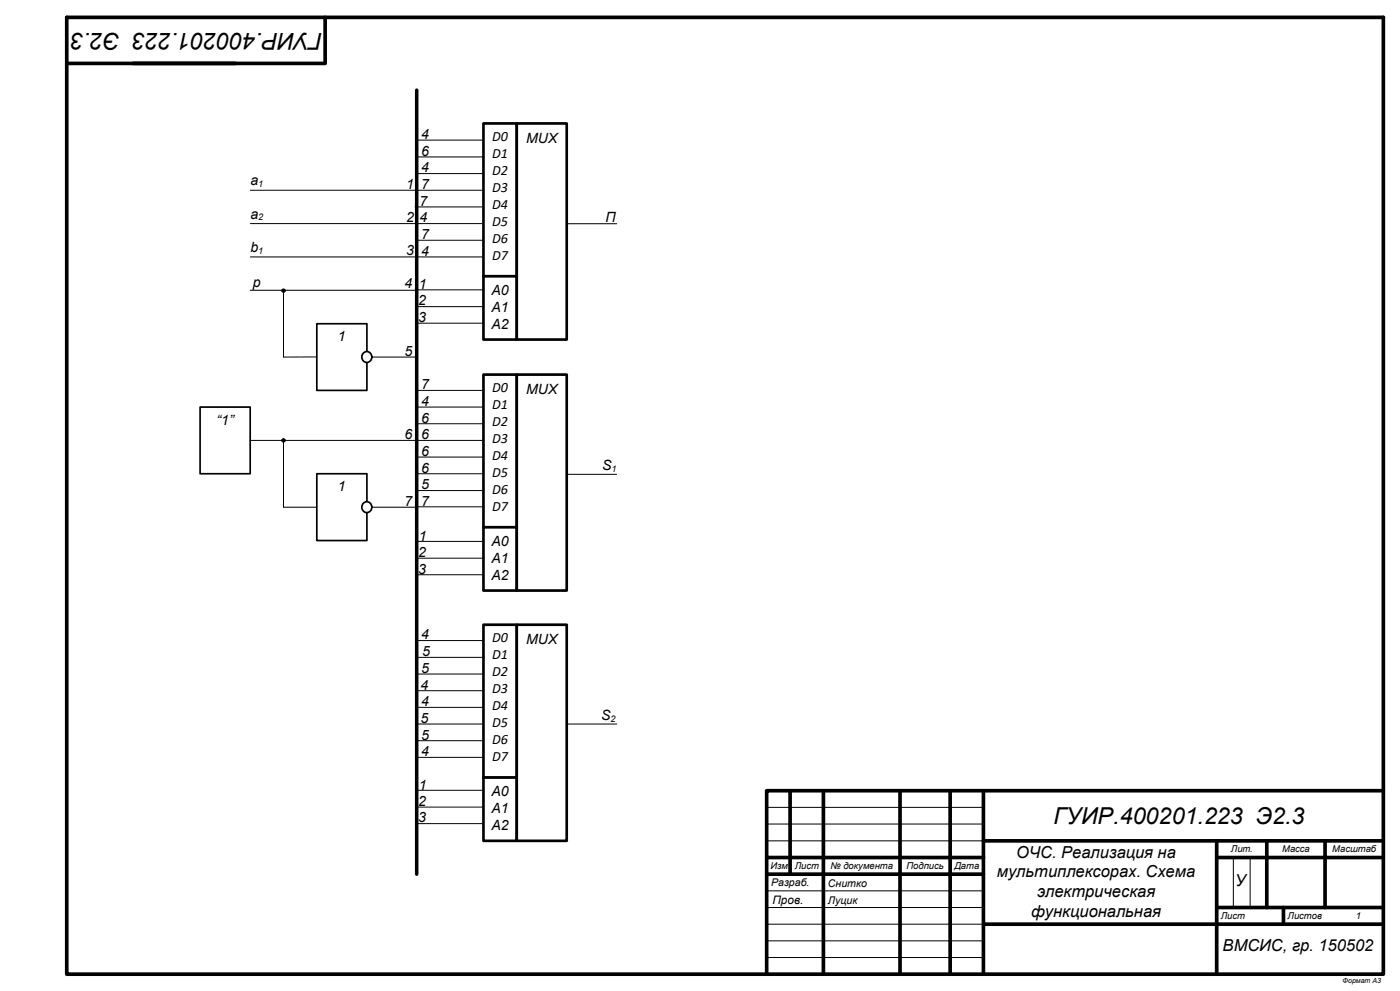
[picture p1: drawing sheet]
<svg xmlns="http://www.w3.org/2000/svg" width="420mm" height="297mm" viewBox="0 0 420 297" stroke-linecap="round" stroke-linejoin="round" font-family="sans-serif">
<g fill="none" stroke="#000" stroke-width="1.1">
<path d="M20 5.2h395v286.8h-395zM20.5 19h77M97.5 5.2v13.6M125 27v235M237 237v25M247 237v55M270 237v55M285 237v55M295 237v55M415 237h-185v55M230 257h65M295 252h120"/>
<path d="M365 252v40M365 257h50M380 252v20M397.5 252v20M230 262h65M295.1 277h119.9M365 272h50M385 272v5"/>
</g>
<g fill="none" stroke="#000" stroke-width=".3">
<path d="M70.6 19h19.4zM75.1 57h49.9M75.1 87h50M110.4 107h14.7M75.1 132h49.5M110.1 152h14.9M230 242h65M230 247h65M230 252h65M370 257v15M375 257v15M230 267h65"/>
<path d="M230 272h65M230 277h65.1M230 282h65M230 287h65"/>
</g>
<path d="M60 122h15.1v20h-15.1z" fill="#fff"/>
<path d="M60 122h15.1v20h-15.1z" fill="none" stroke="#000" stroke-width=".51"/>
<g fill="none" stroke="#000" stroke-width=".3">
<path d="M75.1 67h49.9M75.1 77h49.9M85 87v20h10M85 131.5v20.5h10"/>
<circle cx="85.1" cy="87.1" r=".52"/>
<circle cx="85.1" cy="132" r=".53"/>
</g>
<g fill="#000">
<circle cx="85.1" cy="87.1" r=".52"/>
<circle cx="85.1" cy="132" r=".53"/>
</g>
<path d="M95 97h15.1v20h-15.1z" fill="#fff"/>
<path d="M95 97h15.1v20h-15.1z" fill="none" stroke="#000" stroke-width=".51"/>
<circle cx="110" cy="107" r="1.58" fill="#fff"/>
<circle cx="110" cy="107" r="1.58" fill="none" stroke="#000" stroke-width=".51"/>
<path d="M95 142h15.1v20h-15.1z" fill="#fff"/>
<path d="M95 142h15.1v20h-15.1z" fill="none" stroke="#000" stroke-width=".51"/>
<circle cx="110" cy="152" r="1.58" fill="#fff"/>
<circle cx="110" cy="152" r="1.58" fill="none" stroke="#000" stroke-width=".51"/>
<path d="M170 67.1h15M170 142.2h15M170 217h15" fill="none" stroke="#000" stroke-width=".3"/>
<path d="M145 37h10v45.8h-10z" fill="#fff"/>
<path d="M145 37h10v45.8h-10z" fill="none" stroke="#000" stroke-width=".8"/>
<path d="M145 82.8h10v19h-10z" fill="#fff"/>
<path d="M145 82.8h10v19h-10z" fill="none" stroke="#000" stroke-width=".8"/>
<path d="M155 37h15v64.8h-15z" fill="#fff"/>
<path d="M155 37h15v64.8h-15z" fill="none" stroke="#000" stroke-width=".8"/>
<path d="M145 112.3h10v45.7h-10z" fill="#fff"/>
<path d="M145 112.3h10v45.7h-10z" fill="none" stroke="#000" stroke-width=".8"/>
<path d="M145 158h10v19h-10z" fill="#fff"/>
<path d="M145 158h10v19h-10z" fill="none" stroke="#000" stroke-width=".8"/>
<path d="M155 112.3h15v64.7h-15z" fill="#fff"/>
<path d="M155 112.3h15v64.7h-15z" fill="none" stroke="#000" stroke-width=".8"/>
<path d="M145 187.2h10v45.8h-10z" fill="#fff"/>
<path d="M145 187.2h10v45.8h-10z" fill="none" stroke="#000" stroke-width=".8"/>
<path d="M145 233h10v19h-10z" fill="#fff"/>
<path d="M145 233h10v19h-10z" fill="none" stroke="#000" stroke-width=".8"/>
<path d="M155 187.2h15v64.8h-15z" fill="#fff"/>
<path d="M155 187.2h15v64.8h-15z" fill="none" stroke="#000" stroke-width=".8"/>
<g fill="none" stroke="#000" stroke-width=".3">
<path d="M125.1 42h19.9M125.1 47h19.9M125.1 52h19.9M125.1 57h19.9M124.5 62h20M124.5 67h20M125.1 72h19.9M125.1 77h19.9M124.8 86.9h20.2M125 91.9h20M125 96.9h20M125.1 117h19.9"/>
<path d="M125.1 122h19.9M125.1 127h19.9M125.1 132h19.9M125.1 137h19.9M125.1 142h19.9M125.1 147h19.9M125.1 151.9h19.9M124.8 162.3h20.2M125 167.3h20M125 172.3h20M125.1 192h19.9M125.3 197h19.9"/>
<path d="M124.8 207h20M124.8 217h20M125.1 202h19.9M125.1 212h19.9M124.8 236.9h20.2M125.1 222h19.9M125.1 227h19.9M125 241.9h20M125 246.8h20"/>
</g>
<g font-size="7">
<text x="96.7" y="9.9" transform="rotate(-180 96.7 9.9)">ГУИР.400201.223 Э2.3</text>
<text x="316" y="247">ГУИР.400201.223 Э2.3</text>
</g>
<g font-size="5">
<text x="304.9" y="257">ОЧС. Реализация на</text>
<text x="299" y="262.9">мультиплексорах. Схема</text>
<text x="311.1" y="268.9">электрическая</text>
<text x="370.6" y="265.5">У</text>
<text x="309.4" y="274.8">функциональная</text>
<text x="366.8" y="284.9">ВМСИС, гр. 150502</text>
</g>
<g font-size="4.2">
<text x="126.4" y="41.7">4</text>
<text x="126.4" y="46.7">6</text>
<text x="147.7" y="42.2">D0</text>
<text x="147.7" y="47.3">D1</text>
<text x="157.8" y="42.8">MUX</text>
<text x="126.4" y="51.7">4</text>
<text x="147.7" y="52.4">D2</text>
<text x="75.1" y="55.5">a</text>
<text x="121.9" y="56.7">1</text>
<text x="126.4" y="56.7">7</text>
<text x="147.7" y="57.5">D3</text>
<text x="75.1" y="65.5">a</text>
<text x="125.8" y="61.7">7</text>
<text x="147.7" y="62.6">D4</text>
<text x="121.9" y="66.7">2</text>
<text x="125.8" y="66.7">4</text>
<text x="126.4" y="71.7">7</text>
<text x="147.7" y="67.6">D5</text>
<text x="181.7" y="66.5">П</text>
<text x="75.1" y="75.5">b</text>
<text x="121.9" y="76.5">3</text>
<text x="126.4" y="76.7">4</text>
<text x="147.7" y="72.7">D6</text>
<text x="147.7" y="77.8">D7</text>
<text x="75.9" y="86.1">p</text>
<text x="121.4" y="86.4">4</text>
<text x="125.6" y="86.7">1</text>
<text x="147.4" y="88.5">A0</text>
<text x="125.5" y="91.5">2</text>
<text x="147.4" y="93.6">A1</text>
<text x="125.5" y="96.5">3</text>
<text x="147.4" y="98.6">A2</text>
<text x="101.4" y="102.2">1</text>
<text x="121.4" y="106.6">5</text>
<text x="126.4" y="116.7">7</text>
<text x="147.7" y="117.5">D0</text>
<text x="157.8" y="118">MUX</text>
<text x="126.4" y="121.7">4</text>
<text x="147.7" y="122.6">D1</text>
<text x="65" y="127.3">“1”</text>
<text x="121.4" y="131.7">6</text>
<text x="126.4" y="126.7">6</text>
<text x="126.4" y="131.7">6</text>
<text x="147.7" y="127.7">D2</text>
<text x="126.4" y="136.7">6</text>
<text x="147.7" y="132.8">D3</text>
<text x="147.7" y="137.8">D4</text>
<text x="126.4" y="141.6">6</text>
<text x="147.7" y="142.9">D5</text>
<text x="180.7" y="140.8">S</text>
<text x="101.4" y="147.2">1</text>
<text x="126.4" y="146.6">5</text>
<text x="147.7" y="148">D6</text>
<text x="121.4" y="151.6">7</text>
<text x="126.4" y="151.6">7</text>
<text x="147.7" y="153">D7</text>
<text x="125.5" y="166.9">2</text>
<text x="125.6" y="162.1">1</text>
<text x="147.4" y="163.7">A0</text>
<text x="125.5" y="171.9">3</text>
<text x="147.4" y="168.8">A1</text>
<text x="147.4" y="173.9">A2</text>
<text x="126.4" y="191.6">4</text>
<text x="126.6" y="196.6">5</text>
<text x="147.7" y="192.5">D0</text>
<text x="147.7" y="197.6">D1</text>
<text x="157.8" y="193">MUX</text>
<text x="126.4" y="201.6">5</text>
<text x="147.7" y="202.7">D2</text>
<text x="126.1" y="206.7">4</text>
<text x="147.7" y="207.7">D3</text>
<text x="126.4" y="211.7">4</text>
<text x="147.7" y="212.8">D4</text>
<text x="180.3" y="215.8">S</text>
<text x="126.1" y="216.7">5</text>
<text x="126.4" y="221.7">5</text>
<text x="147.7" y="217.9">D5</text>
<text x="126.4" y="226.7">4</text>
<text x="147.7" y="223">D6</text>
<text x="147.7" y="228">D7</text>
<text x="125.6" y="236.6">1</text>
<text x="147.4" y="238.7">A0</text>
<text x="125.5" y="241.5">2</text>
<text x="147.4" y="243.8">A1</text>
<text x="125.5" y="246.5">3</text>
<text x="147.4" y="248.9">A2</text>
</g>
<text font-size="3.5" x="231.7" y="271">Пров.</text>
<g font-size="3.2">
<text x="231.3" y="265.7">Разраб.</text>
<text x="248.4" y="265.9">Снитко</text>
<text x="248.4" y="271">Луцик</text>
</g>
<g font-size="2.8">
<text x="77.5" y="56.1">1</text>
<text x="77.5" y="66.1">2</text>
<text x="77.5" y="76.1">1</text>
<text x="183.5" y="141.4">1</text>
<text x="183.2" y="216.4">2</text>
<text x="369.2" y="255.4">Лит.</text>
<text x="384.6" y="255.4">Масса</text>
<text x="399.7" y="255.4">Масштаб</text>
<text x="231.1" y="260.3">Изм</text>
<text x="238.4" y="260.3">Лист</text>
<text x="249.2" y="260.3">№ документа</text>
<text x="271.9" y="260.3">Подпись</text>
<text x="286.3" y="260.3">Дата</text>
<text x="366.2" y="275.3">Лист</text>
<text x="386.3" y="275.3">Листов</text>
<text x="406.7" y="275.3">1</text>
</g>
<text font-size="2.1" x="402.7" y="294.5">Формат А3</text>
</svg>
